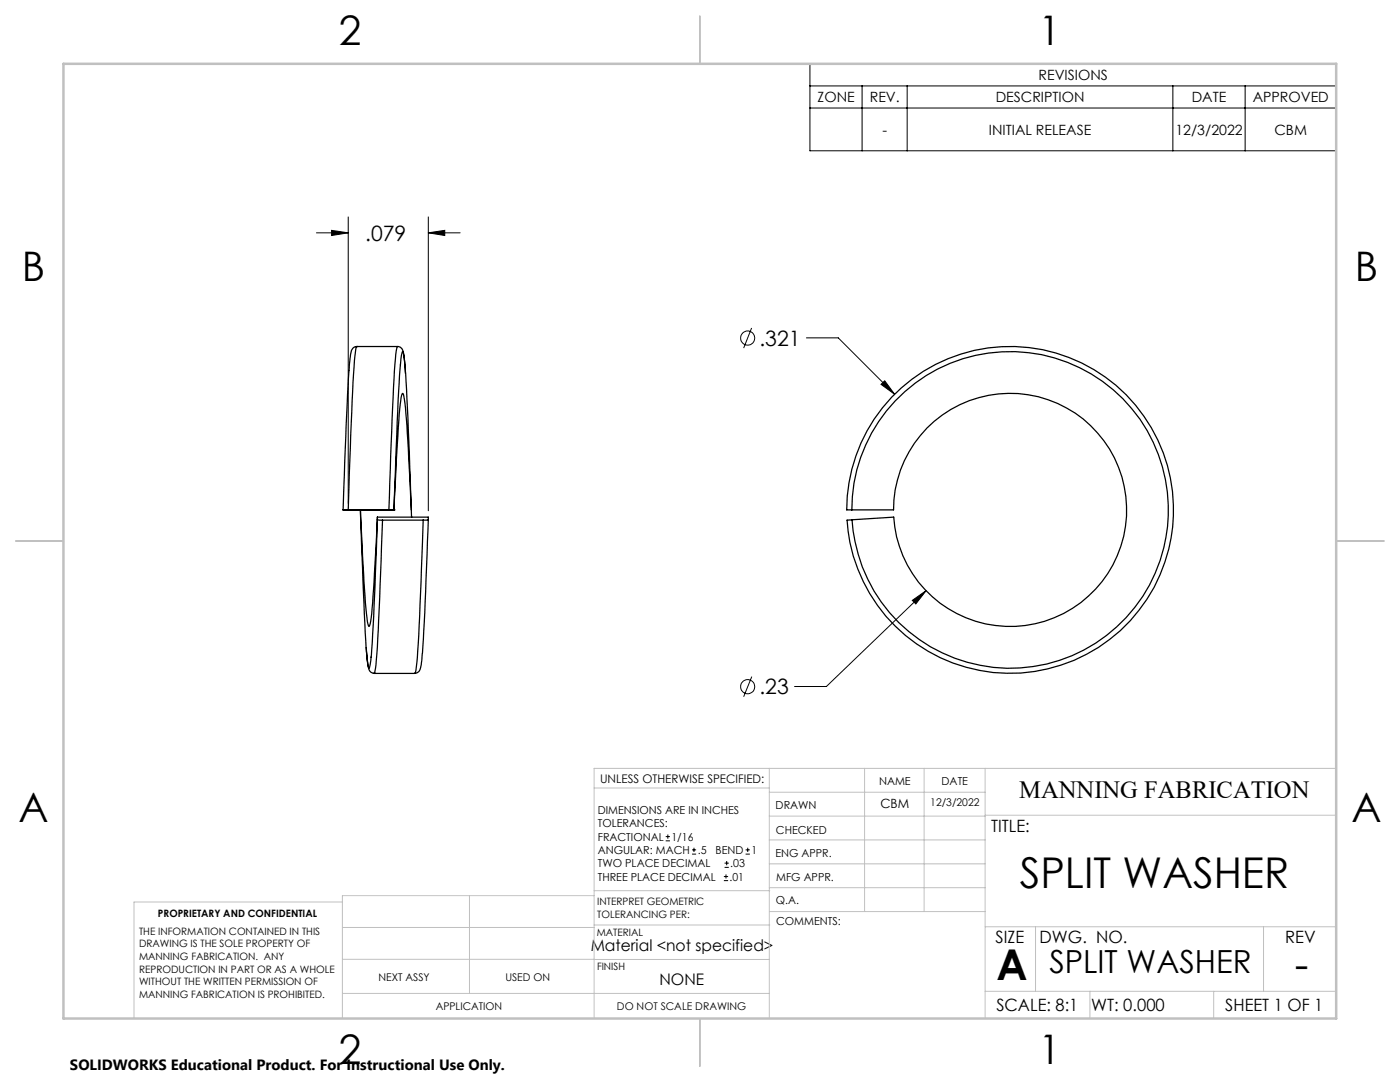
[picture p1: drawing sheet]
<svg xmlns="http://www.w3.org/2000/svg" width="279mm" height="216mm" viewBox="0 0 279 216" stroke-linecap="round" stroke-linejoin="round" font-family="sans-serif">
<g fill="none" stroke="#000" stroke-width=".25">
<path d="M69.6 74l-.5 11-.6 16.7M71.2 69.1a1.48 1.48 0 0 0-1.2 1.7l-.4 3.1M71.2 69.1h.1M71.2 69.1l-.1 .2a116.5 116.5 0 0 0-1 15.2l-.6 17.2h-1M71.2 69.1h8.1M79.3 69.1a1.38 1.38 0 0 1 1.3 1.7l.3 3.7M79.3 69.1v.1a80.1 80.1 0 0 0-.9 12.2l-.8 20.3h1M80.9 74.5l.5 9.1 .7 18.1M80.9 74.5l-.2-3.1-.3-1.2a13.7 13.7 0 0 0-.7 4.8l-1.1 26.7M68.5 101.7h.1M68.5 101.7h10.1M75.3 103.2l-.8 14.5a32 32 0 0 1-.8 7.3 1.06 1.06 0 0 1-.4-1l-.7-7.9-.7-14.4 .5 14.1 .7 13.5"/>
<path d="M75.3 103.7a440.1 440.1 0 0 1-1.4 28.7l-.3 .9-.2-.5-.3-3.5M75.3 103.7l1 .1M75.3 103.2v.5M75.3 103.2h10.2v.5M76.3 103.8l-.7 19.9a78.4 78.4 0 0 1-.8 10.6h-.2M76.3 103.8h8.2M78.6 101.7h.1M78.6 101.7l.9-16.3a29.8 29.8 0 0 1 .8-6.9 5.8 5.8 0 0 1 .6 2.9l.6 8.2 .7 13.6M84.5 103.8a472.5 472.5 0 0 1-1.5 30l-.2 .5M85.5 103.7l-1 .1M85.5 103.7l-.7 18.6-.5 8M170 101.7h-1a32.6 32.6 0 0 1 46.2-29.5 32.6 32.6 0 0 1 7.7 54.3 32.6 32.6 0 0 1-52.6-15.6l-.7-2.7-.5-4.4 .9-.1"/>
<path d="M170 101.7a31.6 31.6 0 0 1 45.5-28.3 31.6 31.6 0 0 1 5.4 53.4 31.6 31.6 0 0 1-50.3-18.7l-.6-4.4M170 101.7h8.3a23.3 23.3 0 0 1 33.9-20.6 23.3 23.3 0 0 1 2.9 39.6 23.3 23.3 0 0 1-36.5-15.5l-.2-2-8.4 .5M73.1 129.3l.2 2.8a2.82 2.82 0 0 0 .7 2.1l.6 .1M74.6 134.3h.1M74.6 134.4h8.2M84.3 130.4l-.2 2.2a1.49 1.49 0 0 1-1.3 1.7"/>
</g>
<g fill="none" stroke="#000" stroke-width=".2">
<path d="M161.6 12.7h105.1v17.4h-105.1zM161.6 17.1h105.1M172 17.1v13M181 17.1v13M234.1 17.1v13M248.5 17.1v13M161.6 21.6h105.1M63.1 46.5h6.4M66.2 46l3.3 .5-3.3 .5zM69.5 43.3v57.2M85.5 46.5l3.3-.5v1zM85.5 43.3v58.6"/>
<path d="M85.5 46.5h6.3M150 65.4l-1.6 4.1M160.9 67.4h6.4l11.2 11.3M175.8 76.7l.8-.7 1.9 2.7zM182.1 119.8l2.7-1.9-2 2.6zM184.8 117.9l-19.9 19.1h-6.3M150 135l-1.6 4M132.9 167.8h.8M132.9 166.9h.8M133.3 166.5v.9M138.1 170.4h.8M138.1 169.6h.8"/>
<path d="M138.5 169.2v.8M144.5 175.7h.8M144.5 174.9h.8M144.6 173.1h.9M144.6 172.2h.9M144.9 174.5v.8M145 171.8v.8M148.8 170.4h.8M148.8 169.6h.8M149.2 169.2v.8"/>
<circle cx="149.2" cy="67.5" r="1.41"/>
<circle cx="149.2" cy="137" r="1.41"/>
</g>
<g fill="none" stroke="#c0c0c0" stroke-width=".2">
<path d="M118.6 157.2h34.9M153.5 153.3v49.9M153.5 158.1h43.1M172.5 153.3v28.6M184.4 153.3v28.6M196.6 153.3v49.9M266.7 153.3h-148.1v49.9M68.3 180h-41.6v23.2M93.7 178.7v19.5M118.6 178.7h-50.3v24.5M118.6 177.7h35M153.5 167.6h43.1"/>
<path d="M153.5 162.8h43.1M153.5 172.4h43.1M153.5 177.1h43.1M196.6 162.7h70.1M68.3 198.2h85.2M68.3 191.4l85.2 .1M68.3 185.1h50.3M118.6 184.6h35M153.6 181.9h43M196.6 197.8h70.1M196.6 184.9h70.1M206.7 184.9v12.9"/>
<path d="M217.5 197.8v5.4M242.2 197.8v5.4M252.2 184.9v12.9"/>
</g>
<path d="M139.7 3.2v9.5M3.1 107.9h9.6M266.7 107.9h9.5M139.7 203.2v9.6" fill="none" stroke="#c0c0c0" stroke-width=".25"/>
<path d="M12.7 12.7h254v190.5h-254z" fill="none" stroke="#c0c0c0" stroke-width=".5"/>
<path d="M182.1 119.8l.7 .7 2-2.6zM175.8 76.7l2.7 2-1.9-2.7zM66.2 46l3.3 .5-3.3 .5zM85.5 46.5l3.3-.5v1z" fill="#000"/>
<g font-size="8.5">
<text x="203.5" y="177.1">SPLIT WASHER</text>
<text x="198.9" y="195.5">A</text>
<text x="258.4" y="195.4">-</text>
</g>
<g font-size="8.1">
<text x="67.6" y="8.9">2</text>
<text x="207.3" y="8.9">1</text>
<text x="4.4" y="56.2">B</text>
<text x="270.4" y="56.2">B</text>
<text x="3.7" y="164.1">A</text>
<text x="269.7" y="164.1">A</text>
<text x="67.6" y="212.4">2</text>
<text x="207.3" y="212.4">1</text>
</g>
<text font-size="6.3" x="209.4" y="194.1">SPLIT WASHER</text>
<text font-size="4.9" x="203.4" y="159.3">MANNING FABRICATION</text>
<g font-size="4.2">
<text x="72.9" y="48.1">.079</text>
<text x="151.6" y="69">.321</text>
<text x="151.6" y="138.6">.23</text>
</g>
<g font-size="3.4">
<text x="197.8" y="166">TITLE:</text>
<text x="198.7" y="188.1">SIZE</text>
<text x="207.5" y="188.1">DWG. NO.</text>
<text x="256.5" y="188.2">REV</text>
<text x="198.8" y="201.7">SCALE: 8:1</text>
<text x="217.7" y="201.8">WT: 0.000</text>
<text x="244.5" y="201.7">SHEET 1 OF 1</text>
</g>
<g font-size="3.2">
<text x="117.9" y="189.8">Material &lt;not specified&gt;</text>
<text x="131.6" y="196.6">NONE</text>
</g>
<text font-size="3" x="14" y="213.5">SOLIDWORKS Educational Product. For Instructional Use Only.</text>
<g font-size="2.8">
<text x="207.3" y="16">REVISIONS</text>
<text x="163.2" y="20.4">ZONE</text>
<text x="173.6" y="20.4">REV.</text>
<text x="198.7" y="20.4">DESCRIPTION</text>
<text x="237.8" y="20.4">DATE</text>
<text x="250" y="20.4">APPROVED</text>
<text x="176.1" y="26.9">-</text>
<text x="197.4" y="26.9">INITIAL RELEASE</text>
<text x="234.6" y="26.9">12/3/2022</text>
<text x="254.4" y="26.9">CBM</text>
</g>
<text font-size="2.5" x="175.7" y="161.3">CBM</text>
<text font-size="2.4" x="119.8" y="156.2">UNLESS OTHERWISE SPECIFIED:</text>
<g font-size="2.2">
<text x="154.8" y="161.4">DRAWN</text>
<text x="175.4" y="156.6">NAME</text>
<text x="187.9" y="156.7">DATE</text>
<text x="119.3" y="162.4">DIMENSIONS ARE IN INCHES</text>
<text x="119.3" y="165.1">TOLERANCES:</text>
<text x="119.3" y="167.8">FRACTIONAL</text>
<text x="134" y="167.8">1/16</text>
<text x="154.9" y="166.3">CHECKED</text>
<text x="119.3" y="173.1">TWO PLACE DECIMAL</text>
<text x="119.3" y="170.4">ANGULAR: MACH</text>
<text x="139.2" y="170.4">.5</text>
<text x="142.8" y="170.4">BEND</text>
<text x="145.8" y="173.1">.03</text>
<text x="150" y="170.4">1</text>
<text x="154.8" y="171">ENG APPR.</text>
<text x="119.3" y="175.7">THREE PLACE DECIMAL</text>
<text x="145.6" y="175.7">.01</text>
<text x="154.9" y="175.7">MFG APPR.</text>
<text x="154.9" y="180.4">Q.A.</text>
<text x="154.9" y="184.6">COMMENTS:</text>
</g>
<g font-size="2.1">
<text x="185.7" y="160.7">12/3/2022</text>
<text x="75.5" y="195.7">NEXT ASSY</text>
<text x="100.9" y="195.7">USED ON</text>
<text x="86.9" y="201.5">APPLICATION</text>
<text x="123.1" y="201.6">DO NOT SCALE DRAWING</text>
</g>
<g font-size="2">
<text x="31.5" y="182.9">PROPRIETARY AND CONFIDENTIAL</text>
<text x="119.2" y="180.6">INTERPRET GEOMETRIC</text>
<text x="119.2" y="183.1">TOLERANCING PER:</text>
<text x="27.8" y="186.5">THE INFORMATION CONTAINED IN THIS</text>
<text x="27.8" y="189">DRAWING IS THE SOLE PROPERTY OF</text>
<text x="27.8" y="191.6">MANNING FABRICATION. ANY</text>
<text x="119.1" y="186.7">MATERIAL</text>
<text x="27.8" y="194.1">REPRODUCTION IN PART OR AS A WHOLE</text>
<text x="27.8" y="196.6">WITHOUT THE WRITTEN PERMISSION OF</text>
<text x="119.1" y="193.5">FINISH</text>
<text x="27.8" y="199.1">MANNING FABRICATION IS PROHIBITED.</text>
</g>
</svg>
